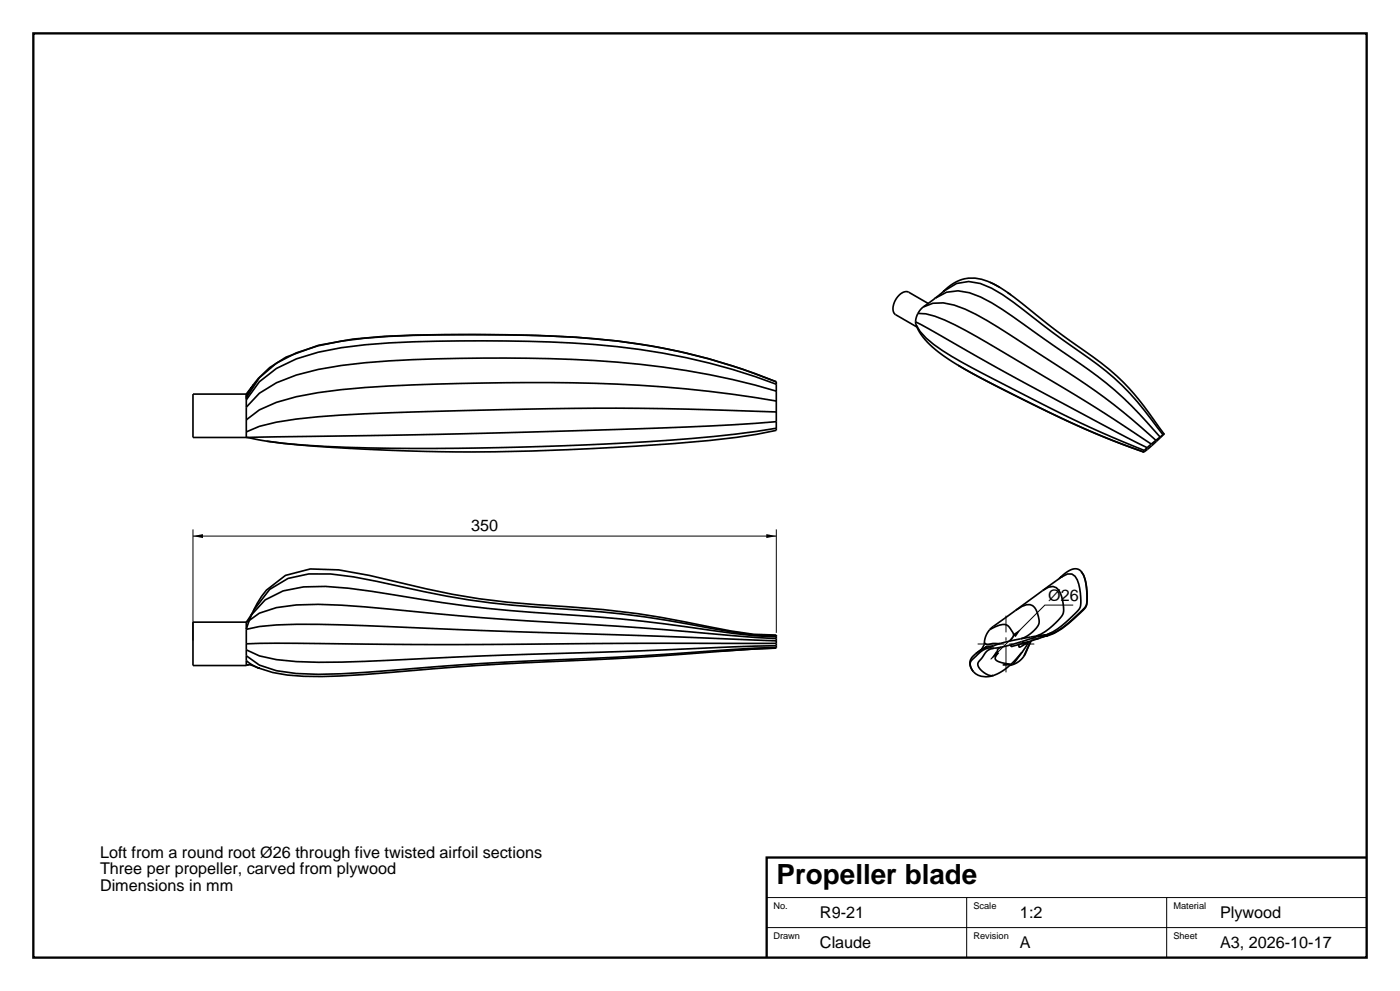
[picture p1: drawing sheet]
<svg xmlns="http://www.w3.org/2000/svg" width="420mm" height="297mm" viewBox="0 0 420 297" stroke-linecap="round" stroke-linejoin="round" font-family="sans-serif">
<path d="M10 10h400v277h-400zM410 257h-180v30" fill="none" stroke="#000" stroke-width=".7" stroke-linecap="butt"/>
<path d="M57.9 158.7v33.3M232.9 158.7v31M57.9 160.7h175M322 181.3h-8.5l-16.3 16.3M230 269h180M230 278h180M290 269v18M350 269v18" fill="none" stroke="#000" stroke-width=".3"/>
<g fill="none" stroke="#000" stroke-width=".5">
<path d="M274.7 96.5l.1 .8M274.7 96.5l1.7 .8a1486 1486 0 0 0 67.7 36.9M274.8 97.3v.1a18.1 18.1 0 0 0 7.3 8.5l5.3 3.6M274.8 97.3a20.7 20.7 0 0 0 7.9 7.8 501.2 501.2 0 0 0 32.5 17.2 320.7 320.7 0 0 0 28.1 12.7M275.4 93.9l-.6 1.4-.1 1.2M275.4 93.9a24.4 24.4 0 0 1 11.1 3.5 832.2 832.2 0 0 1 58.9 35.7M276.9 92l-1.5 1.9M276.9 92l3-1.1a21.5 21.5 0 0 1 13 3.4l6.5 3.8 12.3 7.9a215.9 215.9 0 0 1 35.1 26M278.4 90.9l-5.8-3.3a3.4 3.4 0 0 0-3.9 2.2 3.4 3.4 0 0 0 0 4.5l6.4 3.7M280.6 89.4l-3.7 2.6M280.6 89.4a10.7 10.7 0 0 1 10.2-1.7 49 49 0 0 1 13.1 7.3l9.1 6.4a273 273 0 0 1 21.5 15.6l4.9 4.6 8.6 9.4M280.6 89.4l2.7-2.2a10.8 10.8 0 0 1 10.8-2.2 46 46 0 0 1 12.9 7.9 390.6 390.6 0 0 0 22.1 16.2 79.9 79.9 0 0 1 18.1 19.1l1.7 2.1"/>
<path d="M297 84.6l2.8 1.4 3.5 2.4M299.9 86.1a13.9 13.9 0 0 0-11.2-2.4 14.8 14.8 0 0 0-5.8 3.8M302.3 87.7l4.2 3.2a302.8 302.8 0 0 0 23.9 17.9 75.5 75.5 0 0 1 17.4 19.4l1.4 1.9M73.9 119.8v2.2M73.9 119.2v.6M73.9 118.7v.5M75.4 116.2l-1.5 2.5v-.6M75.6 115.9l-1.7 2.2h-16v13h16M232.9 117.2v3M232.9 117.2a255.1 255.1 0 0 0-67.9-9.7 562.7 562.7 0 0 0-55.5 1.2 82.2 82.2 0 0 0-26.6 6l-5.1 3.2-3.9 4.1M232.9 115.2v2M232.9 115.2a205.1 205.1 0 0 0-67.9-12.7 531.2 531.2 0 0 0-55.5 .8l-7.1 .9-6.9 1.4-6.6 2-6 2.8-5.1 4-3.9 5.4"/>
<path d="M232.9 114.4v.8M232.9 114.4a191.6 191.6 0 0 0-67.9-13.7 546.6 546.6 0 0 0-55.5 .6l-7.1 .9-6.9 1.4-6.6 2.1-6 3.1-5.1 4.4-3.9 6M232.9 114.4h.1M232.9 114.4a186.2 186.2 0 0 0-59.8-13.3 607.7 607.7 0 0 0-58-.3l-9.3 .8-10.3 1.9-9.7 3.6a25.7 25.7 0 0 0-10.4 9.1l-.1 .2 .8-1.2M287.4 109.5a446.4 446.4 0 0 0 48.2 23.2l7.4 2.7M287.4 109.5a437.3 437.3 0 0 0 49 23.5l6.7 2.4M73.9 129.4v1.7M73.9 125.8v3.6M73.9 122v3.8M232.9 128.3v.7a207.4 207.4 0 0 1-31 4 705.3 705.3 0 0 1-89 1.8l-18.9-1.1-14-1.5M232.9 128.3a477.2 477.2 0 0 1-57.6 5.1 961.9 961.9 0 0 1-78 .4 166.8 166.8 0 0 1-17.3-1.6l-6.1-1.1M232.9 126.4v1.9"/>
<path d="M232.9 126.4a1554 1554 0 0 1-74.5 3.1l-34.5 .8-50 .8M232.9 123.5v2.9M232.9 123.5a1402.2 1402.2 0 0 0-137.4 1.4l-6.6 .7-6 .9-5.1 1.3-3.9 1.6M232.9 120.2v3.3M232.9 120.2a425.9 425.9 0 0 0-81.3-5.5l-20.6 .4a336.8 336.8 0 0 0-35.5 2.6l-6.6 1.2-6 1.7-5.1 2.2-3.9 3M343.3 135l-.3 .4M344.1 134.2l-.8 .8M345.4 133.1l-1.3 1.1M346.8 132l-1.4 1.1M348 131l-1.2 1M348.9 130.3l-.9 .7M349.2 130.1l-4.1 3.8-2.1 1.5"/>
<path d="M349.2 130.1l-.3 .2M312.8 177l1.8-1a2.64 2.64 0 0 1 3.5 1.8 8.3 8.3 0 0 1 .5 6.8 20.6 20.6 0 0 1-7.7 6M312.8 177l-8.1 5.9M318.4 173l1.8-1a3.1 3.1 0 0 1 3.4 3.1 12.6 12.6 0 0 1 .2 7.4l-.3 .4a42 42 0 0 1-7.9 6.6l-1.7 .8M318.4 173l-5.6 4M324.3 171.2a14.2 14.2 0 0 1 1.8 8.3 3.8 3.8 0 0 1-1.8 3.8l-2.6 2.4a19.8 19.8 0 0 1-7.8 4.7l-1.9 .1M324.3 171.2a2.97 2.97 0 0 0-4.1 .1l-2.5 2.2M324.3 171.2a12.1 12.1 0 0 1 1.9 7.5 4.5 4.5 0 0 1-1.8 4.7l-.9 .9a21.8 21.8 0 0 1-9.8 6.3l-.8 .1 1.4-.3M73.9 199.2v.3M73.9 198v1.2M73.9 198l1.7 1.2 2.1 1M73.9 196.5v1.5"/>
<path d="M73.9 194.8v1.7M73.9 193v1.8M73.9 188.6v4.4M73.9 188.6a83.1 83.1 0 0 1 21.6-1.5l137.4 5M73.9 186.6v2M73.9 186.6l3.9-2.8 5.1-1.7a101.3 101.3 0 0 1 26.6-.2 1279.9 1279.9 0 0 0 75.6 5.8l47.8 3.7M73.9 186.5v.1M73.9 186.5h-16v13h16M74.7 199.2h-.8M74.7 199.2l-.8 .3M74.7 199.2l2.9 1M75.2 184.5l4.4-4.7 5.3-2.7 6.1-1.2a119.3 119.3 0 0 1 27.7 2.5 420.4 420.4 0 0 0 53.9 6l6.6 .5a587.7 587.7 0 0 1 40.8 4.9l6.6 .8 6.3 .3"/>
<path d="M75.2 184.5l1.1-1.9 4.6-6 5.5-3.3 6.2-1.3h6.6a251.9 251.9 0 0 1 27.8 5.3 247.4 247.4 0 0 0 39.8 5.1 305.6 305.6 0 0 1 46.6 5.9l13.3 2 6.2 .2M75.2 184.5l-1.3 2M75.8 183.7l-1.9 4.9M75.9 183.3l.3-.5a26.6 26.6 0 0 1 3.7-5.9l5.7-4.5 7.5-1.9 8.5 .3 9.2 1.7a307.2 307.2 0 0 0 41.5 8l8.6 .7a297.2 297.2 0 0 1 44.5 5.2l13.8 2.7 6.9 1 6.8 .2M231.5 194.3l-14.6 .8M232.9 194v.2a568 568 0 0 0-34.3 2.3l-13.8 .9a1301.3 1301.3 0 0 0-76 4.8 125.1 125.1 0 0 1-22.6 .1l-4.4-.8-4.2-1.3M232.9 194l-6.4 .2a1753.3 1753.3 0 0 1-74.9 4.2l-27.7 2a379.8 379.8 0 0 1-28.4 1.7l-6.6-.2-6-.9-5.1-1.7-3.9-2.8M232.9 193.5v.5M232.9 193.5l-88 3.1-28.2 1.3a283 283 0 0 1-27.8 .4l-6-.6-5.1-1.1-3.9-1.8M232.9 192.8v.7M232.9 192.8h-40.9l-54 .4-55.1-.4-9 .2M232.9 192.1v.7"/>
<path d="M232.9 191.4v.7M232.9 190.9v.5M232.9 190.5v.4M232.9 190.4v.1M292.7 196l-.2 .1a3.4 3.4 0 0 0-.5 5.2M295 194.3l-2.3 1.7M295.3 193v.1M295.3 193.1l-.8 1.5M295.5 194.2l.6-.2-1.9 .9 .7-.4M297 188.7l-1.3 2.2-.4 2.1M297 188.7a6.5 6.5 0 0 1 5-1.4l.7 .6 .8 1.1a1.76 1.76 0 0 1-.3 2.9l-.3 .2M297.4 194.1l.8 .2"/>
<path d="M297.4 194.1a8.9 8.9 0 0 0-5.3 3.2 2.26 2.26 0 0 0-.4 3.6 4.9 4.9 0 0 0 4.4 1.9l1.8-.3M298.1 193.6l-.7 .5M298.1 193.6a11.2 11.2 0 0 0-5.4 2.4M298.2 194.3a5.6 5.6 0 0 0-3.9 3.2 1.96 1.96 0 0 0-1 1.8 1.96 1.96 0 0 0 1.2 1.7l.6 .5a3.1 3.1 0 0 0 2.8 1M300 192.9l-1.9 .7M300 192.9h-2.3a1.87 1.87 0 0 1-2.3 0l-.1 .1M300.3 194a1.63 1.63 0 0 0-1.1 1.9 1.37 1.37 0 0 0 .1 2.3l3.9 1-2.4 .1M300.3 194l-2.1 .3M302.9 192.1l-2.9 .8M303.2 193.3l.2 .4h.4M303.2 193.3l-2.9 .7M303.8 193.7l-.4 .1"/>
<path d="M303.9 199.2l-1 .2M304.7 182.9l-7.7 5.8M304.7 182.9l1.9-1.2a2.94 2.94 0 0 1 4.7 2.3 3.8 3.8 0 0 1-1 4.9l-.6 .6a8.6 8.6 0 0 1-3.5 1.9M305.6 193.2l.1 .1a.4 .4 0 0 0 0 .5 .4 .4 0 0 0 .5 0l2.2-1.3-.7 1.4-3.8 5.3M306.2 191.4l-3.3 .7M306.4 195.7l-2.1 2.4-2.2 2-2.2 1.5-2 .9M306.4 192.3l.9 .3 .8-.1M306.4 192.3l-3.2 1M307.2 196.7l-1.5 1.5-1.8 1M308.1 192.5l-4.3 1.2M308.6 192.3l-1.8 1.1M309.3 192.1l-2.1 4.6"/>
<path d="M309.3 191.4l-2.9 .9M311.3 190.7h1.8M311.3 190.7l-2 .7M311.9 191.3l-3.8 1.2M311.9 191.3l-1.4 .2-1.2-.1M311.9 190.4l2.5-.3-1.6 .4M312 190.5l-5.8 .9M312 190.5l-.7 .2M313.6 190.7l-1.7 .6"/>
</g>
<path d="M293.3 193h17M301.8 201.5v-17" fill="none" stroke="#000" stroke-width=".3" stroke-dasharray="8 1.5 1 1.5" stroke-linecap="butt"/>
<path d="M57.9 160.7l3-.6v1.2zM229.9 160.1l3 .6-3 .6zM298.9 195.1l.8 .8-2.5 1.7zM303.8 190.1l2.6-1.7-1.7 2.6z" fill="#000"/>
<text font-size="8.3" x="233" y="265">Propeller blade</text>
<g font-size="4.9">
<text x="141.3" y="159.2">350</text>
<text x="314.5" y="180.1">Ø26</text>
<text x="30" y="257">Loft from a round root Ø26 through five twisted airfoil sections</text>
<text x="30" y="262">Three per propeller, carved from plywood</text>
<text x="30" y="267">Dimensions in mm</text>
<text x="246" y="275">R9-21</text>
<text x="306" y="275">1:2</text>
<text x="366" y="275">Plywood</text>
<text x="246" y="284">Claude</text>
<text x="306" y="284">A</text>
<text x="366" y="284">A3, 2026-10-17</text>
</g>
<g font-size="2.8">
<text x="232" y="272.5">No.</text>
<text x="292" y="272.5">Scale</text>
<text x="352" y="272.5">Material</text>
<text x="232" y="281.5">Drawn</text>
<text x="292" y="281.5">Revision</text>
<text x="352" y="281.5">Sheet</text>
</g>
</svg>
